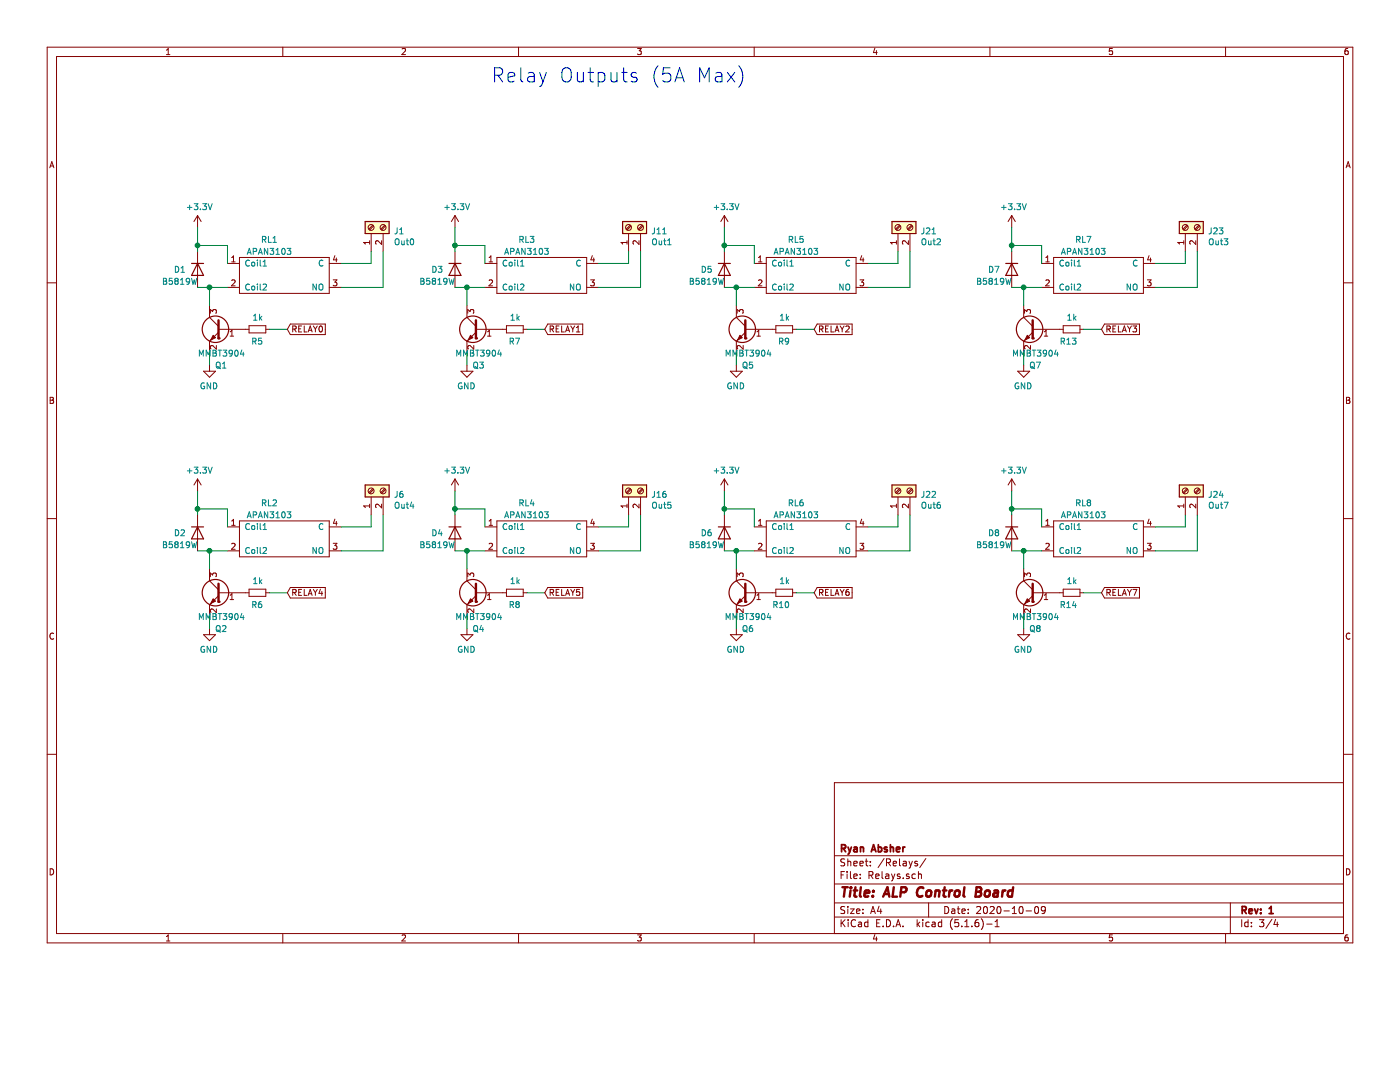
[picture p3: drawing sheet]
EESchema Schematic File Version 4
EELAYER 30 0
EELAYER END
$Descr A4 11693 8268
encoding utf-8
Sheet 3 4
Title "ALP Control Board"
Date "2020-10-09"
Rev "1"
Comp "Ryan Absher"
Comment1 ""
Comment2 ""
Comment3 ""
Comment4 ""
$EndDescr
$Comp
L Cave2-rescue:APAN3103-Footprints RL?
U 1 1
P 2150 2450
AR Path="/5F7621BF/5FE18904" Ref="RL?"  Part="1" 
AR Path="/5FE183FC/5FE18904" Ref="RL1"  Part="1" 
AR Path="/5FE18904" Ref="RL1"  Part="1" 
F 0 "RL1" H 2250 2900 50  0000 C CNN
F 1 "APAN3103" H 2250 2800 50  0000 C CNN
F 2 "Relay:APAN1303" H 2450 2450 50  0001 C CNN
F 3 "" H 2450 2450 50  0001 C CNN
F 4 "APAN3103" H 1050 1150 50  0001 C CNN "PN"
	1    2150 2450
	1    0    0    -1  
$EndComp
$Comp
L Device:Q_NPN_BEC Q?
U 1 1
P 1850 2750
AR Path="/5F7621BF/5FE1890B" Ref="Q?"  Part="1" 
AR Path="/5FE183FC/5FE1890B" Ref="Q1"  Part="1" 
F 0 "Q1" H 1800 2450 50  0000 L CNN
F 1 "MMBT3904" H 1650 2550 50  0000 L CNN
F 2 "Package_TO_SOT_SMD:SOT-23" H 2050 2850 50  0001 C CNN
F 3 "~" H 1850 2750 50  0001 C CNN
F 4 "C20526" H 1850 2750 50  0001 C CNN "LCSC Part #"
	1    1850 2750
	-1   0    0    -1  
$EndComp
$Comp
L Device:R_Small R?
U 1 1
P 2150 2750
AR Path="/5F7621BF/5FE18912" Ref="R?"  Part="1" 
AR Path="/5FE183FC/5FE18912" Ref="R5"  Part="1" 
F 0 "R5" V 2250 2700 50  0000 L CNN
F 1 "1k" V 2050 2700 50  0000 L CNN
F 2 "Resistor_SMD:R_0402_1005Metric" H 2150 2750 50  0001 C CNN
F 3 "~" H 2150 2750 50  0001 C CNN
F 4 "C11702" H 2150 2750 50  0001 C CNN "LCSC Part #"
	1    2150 2750
	0    -1   1    0   
$EndComp
$Comp
L power:GND #PWR?
U 1 1
P 1750 3050
AR Path="/5F7621BF/5FE18919" Ref="#PWR?"  Part="1" 
AR Path="/5FE183FC/5FE18919" Ref="#PWR0142"  Part="1" 
F 0 "#PWR0142" H 1750 2800 50  0001 C CNN
F 1 "GND" H 1755 2877 50  0000 C CNN
F 2 "" H 1750 3050 50  0001 C CNN
F 3 "" H 1750 3050 50  0001 C CNN
	1    1750 3050
	-1   0    0    -1  
$EndComp
Wire Wire Line
	1750 2950 1750 3050
$Comp
L power:+3.3V #PWR?
U 1 1
P 1650 1900
AR Path="/5F7621BF/5FE18920" Ref="#PWR?"  Part="1" 
AR Path="/5FE183FC/5FE18920" Ref="#PWR0143"  Part="1" 
F 0 "#PWR0143" H 1650 1750 50  0001 C CNN
F 1 "+3.3V" H 1665 2073 50  0000 C CNN
F 2 "" H 1650 1900 50  0001 C CNN
F 3 "" H 1650 1900 50  0001 C CNN
	1    1650 1900
	1    0    0    -1  
$EndComp
Text Notes 4100 700  0    118  ~ 0
Relay Outputs (5A Max)
$Comp
L Connector:Screw_Terminal_01x02 J?
U 1 1
P 3100 1900
AR Path="/5F7621BF/5FE18A5C" Ref="J?"  Part="1" 
AR Path="/5FE183FC/5FE18A5C" Ref="J1"  Part="1" 
F 0 "J1" V 3066 1712 50  0000 R CNN
F 1 "Out0" V 2975 1712 50  0000 R CNN
F 2 "TBL005A-500-02GY-2WT:CUI_TBL005A-500-02GY-2WT" H 3100 1900 50  0001 C CNN
F 3 "~" H 3100 1900 50  0001 C CNN
	1    3100 1900
	0    -1   -1   0   
$EndComp
$Comp
L Diode:1N4001 D?
U 1 1
P 1650 2250
AR Path="/5F7621BF/5FE18A95" Ref="D?"  Part="1" 
AR Path="/5FE183FC/5FE18A95" Ref="D1"  Part="1" 
F 0 "D1" V 1650 2050 50  0000 L CNN
F 1 "B5819W" V 1750 1950 50  0000 L CNN
F 2 "Diode_SMD:D_SOD-123" H 1650 2075 50  0001 C CNN
F 3 "http://www.vishay.com/docs/88503/1n4001.pdf" H 1650 2250 50  0001 C CNN
F 4 "C81598" V 1650 2250 50  0001 C CNN "LCSC PN"
F 5 "C8598" H 1650 2250 50  0001 C CNN "LCSC Part #"
	1    1650 2250
	0    1    1    0   
$EndComp
Wire Wire Line
	3100 2100 3100 2200
Wire Wire Line
	3100 2200 2850 2200
Wire Wire Line
	3200 2400 3200 2100
Wire Wire Line
	2850 2400 3200 2400
Wire Wire Line
	1650 1900 1650 2050
Wire Wire Line
	1650 2050 1900 2050
Wire Wire Line
	1900 2050 1900 2200
Connection ~ 1650 2050
Wire Wire Line
	1650 2050 1650 2100
Wire Wire Line
	1650 2400 1750 2400
Wire Wire Line
	1750 2550 1750 2400
Connection ~ 1750 2400
Wire Wire Line
	1750 2400 1900 2400
$Comp
L Cave2-rescue:APAN3103-Footprints RL?
U 1 1
P 4300 2450
AR Path="/5F7621BF/5FE5F4C6" Ref="RL?"  Part="1" 
AR Path="/5FE183FC/5FE5F4C6" Ref="RL3"  Part="1" 
AR Path="/5FE5F4C6" Ref="RL3"  Part="1" 
F 0 "RL3" H 4400 2900 50  0000 C CNN
F 1 "APAN3103" H 4400 2800 50  0000 C CNN
F 2 "Relay:APAN1303" H 4600 2450 50  0001 C CNN
F 3 "" H 4600 2450 50  0001 C CNN
F 4 "APAN3103" H 3200 1150 50  0001 C CNN "PN"
	1    4300 2450
	1    0    0    -1  
$EndComp
$Comp
L Device:Q_NPN_BEC Q?
U 1 1
P 4000 2750
AR Path="/5F7621BF/5FE5F4CC" Ref="Q?"  Part="1" 
AR Path="/5FE183FC/5FE5F4CC" Ref="Q3"  Part="1" 
F 0 "Q3" H 3950 2450 50  0000 L CNN
F 1 "MMBT3904" H 3800 2550 50  0000 L CNN
F 2 "Package_TO_SOT_SMD:SOT-23" H 4200 2850 50  0001 C CNN
F 3 "~" H 4000 2750 50  0001 C CNN
F 4 "C20526" H 4000 2750 50  0001 C CNN "LCSC Part #"
	1    4000 2750
	-1   0    0    -1  
$EndComp
$Comp
L Device:R_Small R?
U 1 1
P 4300 2750
AR Path="/5F7621BF/5FE5F4D2" Ref="R?"  Part="1" 
AR Path="/5FE183FC/5FE5F4D2" Ref="R7"  Part="1" 
F 0 "R7" V 4400 2700 50  0000 L CNN
F 1 "1k" V 4200 2700 50  0000 L CNN
F 2 "Resistor_SMD:R_0402_1005Metric" H 4300 2750 50  0001 C CNN
F 3 "~" H 4300 2750 50  0001 C CNN
F 4 "C11702" H 4300 2750 50  0001 C CNN "LCSC Part #"
	1    4300 2750
	0    -1   1    0   
$EndComp
$Comp
L power:GND #PWR?
U 1 1
P 3900 3050
AR Path="/5F7621BF/5FE5F4D8" Ref="#PWR?"  Part="1" 
AR Path="/5FE183FC/5FE5F4D8" Ref="#PWR0144"  Part="1" 
F 0 "#PWR0144" H 3900 2800 50  0001 C CNN
F 1 "GND" H 3905 2877 50  0000 C CNN
F 2 "" H 3900 3050 50  0001 C CNN
F 3 "" H 3900 3050 50  0001 C CNN
	1    3900 3050
	-1   0    0    -1  
$EndComp
Wire Wire Line
	3900 2950 3900 3050
$Comp
L power:+3.3V #PWR?
U 1 1
P 3800 1900
AR Path="/5F7621BF/5FE5F4DF" Ref="#PWR?"  Part="1" 
AR Path="/5FE183FC/5FE5F4DF" Ref="#PWR0145"  Part="1" 
F 0 "#PWR0145" H 3800 1750 50  0001 C CNN
F 1 "+3.3V" H 3815 2073 50  0000 C CNN
F 2 "" H 3800 1900 50  0001 C CNN
F 3 "" H 3800 1900 50  0001 C CNN
	1    3800 1900
	1    0    0    -1  
$EndComp
$Comp
L Connector:Screw_Terminal_01x02 J?
U 1 1
P 5250 1900
AR Path="/5F7621BF/5FE5F4E5" Ref="J?"  Part="1" 
AR Path="/5FE183FC/5FE5F4E5" Ref="J11"  Part="1" 
F 0 "J11" V 5216 1712 50  0000 R CNN
F 1 "Out1" V 5125 1712 50  0000 R CNN
F 2 "TBL005A-500-02GY-2WT:CUI_TBL005A-500-02GY-2WT" H 5250 1900 50  0001 C CNN
F 3 "~" H 5250 1900 50  0001 C CNN
	1    5250 1900
	0    -1   -1   0   
$EndComp
$Comp
L Diode:1N4001 D?
U 1 1
P 3800 2250
AR Path="/5F7621BF/5FE5F4EC" Ref="D?"  Part="1" 
AR Path="/5FE183FC/5FE5F4EC" Ref="D3"  Part="1" 
F 0 "D3" V 3800 2050 50  0000 L CNN
F 1 "B5819W" V 3900 1950 50  0000 L CNN
F 2 "Diode_SMD:D_SOD-123" H 3800 2075 50  0001 C CNN
F 3 "http://www.vishay.com/docs/88503/1n4001.pdf" H 3800 2250 50  0001 C CNN
F 4 "C81598" V 3800 2250 50  0001 C CNN "LCSC PN"
F 5 "C8598" H 3800 2250 50  0001 C CNN "LCSC Part #"
	1    3800 2250
	0    1    1    0   
$EndComp
Wire Wire Line
	5250 2100 5250 2200
Wire Wire Line
	5250 2200 5000 2200
Wire Wire Line
	5350 2400 5350 2100
Wire Wire Line
	5000 2400 5350 2400
Wire Wire Line
	3800 1900 3800 2050
Wire Wire Line
	3800 2050 4050 2050
Wire Wire Line
	4050 2050 4050 2200
Connection ~ 3800 2050
Wire Wire Line
	3800 2050 3800 2100
Wire Wire Line
	3800 2400 3900 2400
Wire Wire Line
	3900 2550 3900 2400
Connection ~ 3900 2400
Wire Wire Line
	3900 2400 4050 2400
$Comp
L Cave2-rescue:APAN3103-Footprints RL?
U 1 1
P 6550 2450
AR Path="/5F7621BF/5FE5F93A" Ref="RL?"  Part="1" 
AR Path="/5FE183FC/5FE5F93A" Ref="RL5"  Part="1" 
AR Path="/5FE5F93A" Ref="RL5"  Part="1" 
F 0 "RL5" H 6650 2900 50  0000 C CNN
F 1 "APAN3103" H 6650 2800 50  0000 C CNN
F 2 "Relay:APAN1303" H 6850 2450 50  0001 C CNN
F 3 "" H 6850 2450 50  0001 C CNN
F 4 "APAN3103" H 5450 1150 50  0001 C CNN "PN"
	1    6550 2450
	1    0    0    -1  
$EndComp
$Comp
L Device:Q_NPN_BEC Q?
U 1 1
P 6250 2750
AR Path="/5F7621BF/5FE5F941" Ref="Q?"  Part="1" 
AR Path="/5FE183FC/5FE5F941" Ref="Q5"  Part="1" 
F 0 "Q5" H 6200 2450 50  0000 L CNN
F 1 "MMBT3904" H 6050 2550 50  0000 L CNN
F 2 "Package_TO_SOT_SMD:SOT-23" H 6450 2850 50  0001 C CNN
F 3 "~" H 6250 2750 50  0001 C CNN
F 4 "C20526" H 6250 2750 50  0001 C CNN "LCSC Part #"
	1    6250 2750
	-1   0    0    -1  
$EndComp
$Comp
L Device:R_Small R?
U 1 1
P 6550 2750
AR Path="/5F7621BF/5FE5F948" Ref="R?"  Part="1" 
AR Path="/5FE183FC/5FE5F948" Ref="R9"  Part="1" 
F 0 "R9" V 6650 2700 50  0000 L CNN
F 1 "1k" V 6450 2700 50  0000 L CNN
F 2 "Resistor_SMD:R_0402_1005Metric" H 6550 2750 50  0001 C CNN
F 3 "~" H 6550 2750 50  0001 C CNN
F 4 "C11702" H 6550 2750 50  0001 C CNN "LCSC Part #"
	1    6550 2750
	0    -1   1    0   
$EndComp
$Comp
L power:GND #PWR?
U 1 1
P 6150 3050
AR Path="/5F7621BF/5FE5F94F" Ref="#PWR?"  Part="1" 
AR Path="/5FE183FC/5FE5F94F" Ref="#PWR0146"  Part="1" 
F 0 "#PWR0146" H 6150 2800 50  0001 C CNN
F 1 "GND" H 6155 2877 50  0000 C CNN
F 2 "" H 6150 3050 50  0001 C CNN
F 3 "" H 6150 3050 50  0001 C CNN
	1    6150 3050
	-1   0    0    -1  
$EndComp
Wire Wire Line
	6150 2950 6150 3050
$Comp
L power:+3.3V #PWR?
U 1 1
P 6050 1900
AR Path="/5F7621BF/5FE5F956" Ref="#PWR?"  Part="1" 
AR Path="/5FE183FC/5FE5F956" Ref="#PWR0147"  Part="1" 
F 0 "#PWR0147" H 6050 1750 50  0001 C CNN
F 1 "+3.3V" H 6065 2073 50  0000 C CNN
F 2 "" H 6050 1900 50  0001 C CNN
F 3 "" H 6050 1900 50  0001 C CNN
	1    6050 1900
	1    0    0    -1  
$EndComp
$Comp
L Connector:Screw_Terminal_01x02 J?
U 1 1
P 7500 1900
AR Path="/5F7621BF/5FE5F95C" Ref="J?"  Part="1" 
AR Path="/5FE183FC/5FE5F95C" Ref="J21"  Part="1" 
F 0 "J21" V 7466 1712 50  0000 R CNN
F 1 "Out2" V 7375 1712 50  0000 R CNN
F 2 "TBL005A-500-02GY-2WT:CUI_TBL005A-500-02GY-2WT" H 7500 1900 50  0001 C CNN
F 3 "~" H 7500 1900 50  0001 C CNN
	1    7500 1900
	0    -1   -1   0   
$EndComp
$Comp
L Diode:1N4001 D?
U 1 1
P 6050 2250
AR Path="/5F7621BF/5FE5F964" Ref="D?"  Part="1" 
AR Path="/5FE183FC/5FE5F964" Ref="D5"  Part="1" 
F 0 "D5" V 6050 2050 50  0000 L CNN
F 1 "B5819W" V 6150 1950 50  0000 L CNN
F 2 "Diode_SMD:D_SOD-123" H 6050 2075 50  0001 C CNN
F 3 "http://www.vishay.com/docs/88503/1n4001.pdf" H 6050 2250 50  0001 C CNN
F 4 "C81598" V 6050 2250 50  0001 C CNN "LCSC PN"
F 5 "C8598" H 6050 2250 50  0001 C CNN "LCSC Part #"
	1    6050 2250
	0    1    1    0   
$EndComp
Wire Wire Line
	7500 2100 7500 2200
Wire Wire Line
	7500 2200 7250 2200
Wire Wire Line
	7600 2400 7600 2100
Wire Wire Line
	7250 2400 7600 2400
Wire Wire Line
	6050 1900 6050 2050
Wire Wire Line
	6050 2050 6300 2050
Wire Wire Line
	6300 2050 6300 2200
Connection ~ 6050 2050
Wire Wire Line
	6050 2050 6050 2100
Wire Wire Line
	6050 2400 6150 2400
Wire Wire Line
	6150 2550 6150 2400
Connection ~ 6150 2400
Wire Wire Line
	6150 2400 6300 2400
$Comp
L Cave2-rescue:APAN3103-Footprints RL?
U 1 1
P 8950 2450
AR Path="/5F7621BF/5FE60605" Ref="RL?"  Part="1" 
AR Path="/5FE183FC/5FE60605" Ref="RL7"  Part="1" 
AR Path="/5FE60605" Ref="RL7"  Part="1" 
F 0 "RL7" H 9050 2900 50  0000 C CNN
F 1 "APAN3103" H 9050 2800 50  0000 C CNN
F 2 "Relay:APAN1303" H 9250 2450 50  0001 C CNN
F 3 "" H 9250 2450 50  0001 C CNN
F 4 "APAN3103" H 7850 1150 50  0001 C CNN "PN"
	1    8950 2450
	1    0    0    -1  
$EndComp
$Comp
L Device:Q_NPN_BEC Q?
U 1 1
P 8650 2750
AR Path="/5F7621BF/5FE6060C" Ref="Q?"  Part="1" 
AR Path="/5FE183FC/5FE6060C" Ref="Q7"  Part="1" 
F 0 "Q7" H 8600 2450 50  0000 L CNN
F 1 "MMBT3904" H 8450 2550 50  0000 L CNN
F 2 "Package_TO_SOT_SMD:SOT-23" H 8850 2850 50  0001 C CNN
F 3 "~" H 8650 2750 50  0001 C CNN
F 4 "C20526" H 8650 2750 50  0001 C CNN "LCSC Part #"
	1    8650 2750
	-1   0    0    -1  
$EndComp
$Comp
L Device:R_Small R?
U 1 1
P 8950 2750
AR Path="/5F7621BF/5FE60613" Ref="R?"  Part="1" 
AR Path="/5FE183FC/5FE60613" Ref="R13"  Part="1" 
F 0 "R13" V 9050 2700 50  0000 L CNN
F 1 "1k" V 8850 2700 50  0000 L CNN
F 2 "Resistor_SMD:R_0402_1005Metric" H 8950 2750 50  0001 C CNN
F 3 "~" H 8950 2750 50  0001 C CNN
F 4 "C11702" H 8950 2750 50  0001 C CNN "LCSC Part #"
	1    8950 2750
	0    -1   1    0   
$EndComp
$Comp
L power:GND #PWR?
U 1 1
P 8550 3050
AR Path="/5F7621BF/5FE6061A" Ref="#PWR?"  Part="1" 
AR Path="/5FE183FC/5FE6061A" Ref="#PWR0148"  Part="1" 
F 0 "#PWR0148" H 8550 2800 50  0001 C CNN
F 1 "GND" H 8555 2877 50  0000 C CNN
F 2 "" H 8550 3050 50  0001 C CNN
F 3 "" H 8550 3050 50  0001 C CNN
	1    8550 3050
	-1   0    0    -1  
$EndComp
Wire Wire Line
	8550 2950 8550 3050
$Comp
L power:+3.3V #PWR?
U 1 1
P 8450 1900
AR Path="/5F7621BF/5FE60621" Ref="#PWR?"  Part="1" 
AR Path="/5FE183FC/5FE60621" Ref="#PWR0149"  Part="1" 
F 0 "#PWR0149" H 8450 1750 50  0001 C CNN
F 1 "+3.3V" H 8465 2073 50  0000 C CNN
F 2 "" H 8450 1900 50  0001 C CNN
F 3 "" H 8450 1900 50  0001 C CNN
	1    8450 1900
	1    0    0    -1  
$EndComp
$Comp
L Connector:Screw_Terminal_01x02 J?
U 1 1
P 9900 1900
AR Path="/5F7621BF/5FE60627" Ref="J?"  Part="1" 
AR Path="/5FE183FC/5FE60627" Ref="J23"  Part="1" 
F 0 "J23" V 9866 1712 50  0000 R CNN
F 1 "Out3" V 9775 1712 50  0000 R CNN
F 2 "TBL005A-500-02GY-2WT:CUI_TBL005A-500-02GY-2WT" H 9900 1900 50  0001 C CNN
F 3 "~" H 9900 1900 50  0001 C CNN
	1    9900 1900
	0    -1   -1   0   
$EndComp
$Comp
L Diode:1N4001 D?
U 1 1
P 8450 2250
AR Path="/5F7621BF/5FE6062F" Ref="D?"  Part="1" 
AR Path="/5FE183FC/5FE6062F" Ref="D7"  Part="1" 
F 0 "D7" V 8450 2050 50  0000 L CNN
F 1 "B5819W" V 8550 1950 50  0000 L CNN
F 2 "Diode_SMD:D_SOD-123" H 8450 2075 50  0001 C CNN
F 3 "http://www.vishay.com/docs/88503/1n4001.pdf" H 8450 2250 50  0001 C CNN
F 4 "C81598" V 8450 2250 50  0001 C CNN "LCSC PN"
F 5 "C8598" H 8450 2250 50  0001 C CNN "LCSC Part #"
	1    8450 2250
	0    1    1    0   
$EndComp
Wire Wire Line
	9900 2100 9900 2200
Wire Wire Line
	9900 2200 9650 2200
Wire Wire Line
	10000 2400 10000 2100
Wire Wire Line
	9650 2400 10000 2400
Wire Wire Line
	8450 1900 8450 2050
Wire Wire Line
	8450 2050 8700 2050
Wire Wire Line
	8700 2050 8700 2200
Connection ~ 8450 2050
Wire Wire Line
	8450 2050 8450 2100
Wire Wire Line
	8450 2400 8550 2400
Wire Wire Line
	8550 2550 8550 2400
Connection ~ 8550 2400
Wire Wire Line
	8550 2400 8700 2400
$Comp
L Cave2-rescue:APAN3103-Footprints RL?
U 1 1
P 2150 4650
AR Path="/5F7621BF/5FE6129A" Ref="RL?"  Part="1" 
AR Path="/5FE183FC/5FE6129A" Ref="RL2"  Part="1" 
AR Path="/5FE6129A" Ref="RL2"  Part="1" 
F 0 "RL2" H 2250 5100 50  0000 C CNN
F 1 "APAN3103" H 2250 5000 50  0000 C CNN
F 2 "Relay:APAN1303" H 2450 4650 50  0001 C CNN
F 3 "" H 2450 4650 50  0001 C CNN
F 4 "APAN3103" H 1050 3350 50  0001 C CNN "PN"
	1    2150 4650
	1    0    0    -1  
$EndComp
$Comp
L Device:Q_NPN_BEC Q?
U 1 1
P 1850 4950
AR Path="/5F7621BF/5FE612A0" Ref="Q?"  Part="1" 
AR Path="/5FE183FC/5FE612A0" Ref="Q2"  Part="1" 
F 0 "Q2" H 1800 4650 50  0000 L CNN
F 1 "MMBT3904" H 1650 4750 50  0000 L CNN
F 2 "Package_TO_SOT_SMD:SOT-23" H 2050 5050 50  0001 C CNN
F 3 "~" H 1850 4950 50  0001 C CNN
F 4 "C20526" H 1850 4950 50  0001 C CNN "LCSC Part #"
	1    1850 4950
	-1   0    0    -1  
$EndComp
$Comp
L Device:R_Small R?
U 1 1
P 2150 4950
AR Path="/5F7621BF/5FE612A6" Ref="R?"  Part="1" 
AR Path="/5FE183FC/5FE612A6" Ref="R6"  Part="1" 
F 0 "R6" V 2250 4900 50  0000 L CNN
F 1 "1k" V 2050 4900 50  0000 L CNN
F 2 "Resistor_SMD:R_0402_1005Metric" H 2150 4950 50  0001 C CNN
F 3 "~" H 2150 4950 50  0001 C CNN
F 4 "C11702" H 2150 4950 50  0001 C CNN "LCSC Part #"
	1    2150 4950
	0    -1   1    0   
$EndComp
$Comp
L power:GND #PWR?
U 1 1
P 1750 5250
AR Path="/5F7621BF/5FE612AC" Ref="#PWR?"  Part="1" 
AR Path="/5FE183FC/5FE612AC" Ref="#PWR0150"  Part="1" 
F 0 "#PWR0150" H 1750 5000 50  0001 C CNN
F 1 "GND" H 1755 5077 50  0000 C CNN
F 2 "" H 1750 5250 50  0001 C CNN
F 3 "" H 1750 5250 50  0001 C CNN
	1    1750 5250
	-1   0    0    -1  
$EndComp
Wire Wire Line
	1750 5150 1750 5250
$Comp
L power:+3.3V #PWR?
U 1 1
P 1650 4100
AR Path="/5F7621BF/5FE612B3" Ref="#PWR?"  Part="1" 
AR Path="/5FE183FC/5FE612B3" Ref="#PWR0151"  Part="1" 
F 0 "#PWR0151" H 1650 3950 50  0001 C CNN
F 1 "+3.3V" H 1665 4273 50  0000 C CNN
F 2 "" H 1650 4100 50  0001 C CNN
F 3 "" H 1650 4100 50  0001 C CNN
	1    1650 4100
	1    0    0    -1  
$EndComp
$Comp
L Connector:Screw_Terminal_01x02 J?
U 1 1
P 3100 4100
AR Path="/5F7621BF/5FE612B9" Ref="J?"  Part="1" 
AR Path="/5FE183FC/5FE612B9" Ref="J6"  Part="1" 
F 0 "J6" V 3066 3912 50  0000 R CNN
F 1 "Out4" V 2975 3912 50  0000 R CNN
F 2 "TBL005A-500-02GY-2WT:CUI_TBL005A-500-02GY-2WT" H 3100 4100 50  0001 C CNN
F 3 "~" H 3100 4100 50  0001 C CNN
	1    3100 4100
	0    -1   -1   0   
$EndComp
$Comp
L Diode:1N4001 D?
U 1 1
P 1650 4450
AR Path="/5F7621BF/5FE612C0" Ref="D?"  Part="1" 
AR Path="/5FE183FC/5FE612C0" Ref="D2"  Part="1" 
F 0 "D2" V 1650 4250 50  0000 L CNN
F 1 "B5819W" V 1750 4150 50  0000 L CNN
F 2 "Diode_SMD:D_SOD-123" H 1650 4275 50  0001 C CNN
F 3 "http://www.vishay.com/docs/88503/1n4001.pdf" H 1650 4450 50  0001 C CNN
F 4 "C81598" V 1650 4450 50  0001 C CNN "LCSC PN"
F 5 "C8598" H 1650 4450 50  0001 C CNN "LCSC Part #"
	1    1650 4450
	0    1    1    0   
$EndComp
Wire Wire Line
	3100 4300 3100 4400
Wire Wire Line
	3100 4400 2850 4400
Wire Wire Line
	3200 4600 3200 4300
Wire Wire Line
	2850 4600 3200 4600
Wire Wire Line
	1650 4100 1650 4250
Wire Wire Line
	1650 4250 1900 4250
Wire Wire Line
	1900 4250 1900 4400
Connection ~ 1650 4250
Wire Wire Line
	1650 4250 1650 4300
Wire Wire Line
	1650 4600 1750 4600
Wire Wire Line
	1750 4750 1750 4600
Connection ~ 1750 4600
Wire Wire Line
	1750 4600 1900 4600
$Comp
L Cave2-rescue:APAN3103-Footprints RL?
U 1 1
P 4300 4650
AR Path="/5F7621BF/5FE612D6" Ref="RL?"  Part="1" 
AR Path="/5FE183FC/5FE612D6" Ref="RL4"  Part="1" 
AR Path="/5FE612D6" Ref="RL4"  Part="1" 
F 0 "RL4" H 4400 5100 50  0000 C CNN
F 1 "APAN3103" H 4400 5000 50  0000 C CNN
F 2 "Relay:APAN1303" H 4600 4650 50  0001 C CNN
F 3 "" H 4600 4650 50  0001 C CNN
F 4 "APAN3103" H 3200 3350 50  0001 C CNN "PN"
	1    4300 4650
	1    0    0    -1  
$EndComp
$Comp
L Device:Q_NPN_BEC Q?
U 1 1
P 4000 4950
AR Path="/5F7621BF/5FE612DC" Ref="Q?"  Part="1" 
AR Path="/5FE183FC/5FE612DC" Ref="Q4"  Part="1" 
F 0 "Q4" H 3950 4650 50  0000 L CNN
F 1 "MMBT3904" H 3800 4750 50  0000 L CNN
F 2 "Package_TO_SOT_SMD:SOT-23" H 4200 5050 50  0001 C CNN
F 3 "~" H 4000 4950 50  0001 C CNN
F 4 "C20526" H 4000 4950 50  0001 C CNN "LCSC Part #"
	1    4000 4950
	-1   0    0    -1  
$EndComp
$Comp
L Device:R_Small R?
U 1 1
P 4300 4950
AR Path="/5F7621BF/5FE612E2" Ref="R?"  Part="1" 
AR Path="/5FE183FC/5FE612E2" Ref="R8"  Part="1" 
F 0 "R8" V 4400 4900 50  0000 L CNN
F 1 "1k" V 4200 4900 50  0000 L CNN
F 2 "Resistor_SMD:R_0402_1005Metric" H 4300 4950 50  0001 C CNN
F 3 "~" H 4300 4950 50  0001 C CNN
F 4 "C11702" H 4300 4950 50  0001 C CNN "LCSC Part #"
	1    4300 4950
	0    -1   1    0   
$EndComp
$Comp
L power:GND #PWR?
U 1 1
P 3900 5250
AR Path="/5F7621BF/5FE612E8" Ref="#PWR?"  Part="1" 
AR Path="/5FE183FC/5FE612E8" Ref="#PWR0152"  Part="1" 
F 0 "#PWR0152" H 3900 5000 50  0001 C CNN
F 1 "GND" H 3905 5077 50  0000 C CNN
F 2 "" H 3900 5250 50  0001 C CNN
F 3 "" H 3900 5250 50  0001 C CNN
	1    3900 5250
	-1   0    0    -1  
$EndComp
Wire Wire Line
	3900 5150 3900 5250
$Comp
L power:+3.3V #PWR?
U 1 1
P 3800 4100
AR Path="/5F7621BF/5FE612EF" Ref="#PWR?"  Part="1" 
AR Path="/5FE183FC/5FE612EF" Ref="#PWR0153"  Part="1" 
F 0 "#PWR0153" H 3800 3950 50  0001 C CNN
F 1 "+3.3V" H 3815 4273 50  0000 C CNN
F 2 "" H 3800 4100 50  0001 C CNN
F 3 "" H 3800 4100 50  0001 C CNN
	1    3800 4100
	1    0    0    -1  
$EndComp
$Comp
L Connector:Screw_Terminal_01x02 J?
U 1 1
P 5250 4100
AR Path="/5F7621BF/5FE612F5" Ref="J?"  Part="1" 
AR Path="/5FE183FC/5FE612F5" Ref="J16"  Part="1" 
F 0 "J16" V 5216 3912 50  0000 R CNN
F 1 "Out5" V 5125 3912 50  0000 R CNN
F 2 "TBL005A-500-02GY-2WT:CUI_TBL005A-500-02GY-2WT" H 5250 4100 50  0001 C CNN
F 3 "~" H 5250 4100 50  0001 C CNN
	1    5250 4100
	0    -1   -1   0   
$EndComp
$Comp
L Diode:1N4001 D?
U 1 1
P 3800 4450
AR Path="/5F7621BF/5FE612FC" Ref="D?"  Part="1" 
AR Path="/5FE183FC/5FE612FC" Ref="D4"  Part="1" 
F 0 "D4" V 3800 4250 50  0000 L CNN
F 1 "B5819W" V 3900 4150 50  0000 L CNN
F 2 "Diode_SMD:D_SOD-123" H 3800 4275 50  0001 C CNN
F 3 "http://www.vishay.com/docs/88503/1n4001.pdf" H 3800 4450 50  0001 C CNN
F 4 "C81598" V 3800 4450 50  0001 C CNN "LCSC PN"
F 5 "C8598" H 3800 4450 50  0001 C CNN "LCSC Part #"
	1    3800 4450
	0    1    1    0   
$EndComp
Wire Wire Line
	5250 4300 5250 4400
Wire Wire Line
	5250 4400 5000 4400
Wire Wire Line
	5350 4600 5350 4300
Wire Wire Line
	5000 4600 5350 4600
Wire Wire Line
	3800 4100 3800 4250
Wire Wire Line
	3800 4250 4050 4250
Wire Wire Line
	4050 4250 4050 4400
Connection ~ 3800 4250
Wire Wire Line
	3800 4250 3800 4300
Wire Wire Line
	3800 4600 3900 4600
Wire Wire Line
	3900 4750 3900 4600
Connection ~ 3900 4600
Wire Wire Line
	3900 4600 4050 4600
$Comp
L Cave2-rescue:APAN3103-Footprints RL?
U 1 1
P 6550 4650
AR Path="/5F7621BF/5FE61312" Ref="RL?"  Part="1" 
AR Path="/5FE183FC/5FE61312" Ref="RL6"  Part="1" 
AR Path="/5FE61312" Ref="RL6"  Part="1" 
F 0 "RL6" H 6650 5100 50  0000 C CNN
F 1 "APAN3103" H 6650 5000 50  0000 C CNN
F 2 "Relay:APAN1303" H 6850 4650 50  0001 C CNN
F 3 "" H 6850 4650 50  0001 C CNN
F 4 "APAN3103" H 5450 3350 50  0001 C CNN "PN"
	1    6550 4650
	1    0    0    -1  
$EndComp
$Comp
L Device:Q_NPN_BEC Q?
U 1 1
P 6250 4950
AR Path="/5F7621BF/5FE61318" Ref="Q?"  Part="1" 
AR Path="/5FE183FC/5FE61318" Ref="Q6"  Part="1" 
F 0 "Q6" H 6200 4650 50  0000 L CNN
F 1 "MMBT3904" H 6050 4750 50  0000 L CNN
F 2 "Package_TO_SOT_SMD:SOT-23" H 6450 5050 50  0001 C CNN
F 3 "~" H 6250 4950 50  0001 C CNN
F 4 "C20526" H 6250 4950 50  0001 C CNN "LCSC Part #"
	1    6250 4950
	-1   0    0    -1  
$EndComp
$Comp
L Device:R_Small R?
U 1 1
P 6550 4950
AR Path="/5F7621BF/5FE6131E" Ref="R?"  Part="1" 
AR Path="/5FE183FC/5FE6131E" Ref="R10"  Part="1" 
F 0 "R10" V 6650 4900 50  0000 L CNN
F 1 "1k" V 6450 4900 50  0000 L CNN
F 2 "Resistor_SMD:R_0402_1005Metric" H 6550 4950 50  0001 C CNN
F 3 "~" H 6550 4950 50  0001 C CNN
F 4 "C11702" H 6550 4950 50  0001 C CNN "LCSC Part #"
	1    6550 4950
	0    -1   1    0   
$EndComp
$Comp
L power:GND #PWR?
U 1 1
P 6150 5250
AR Path="/5F7621BF/5FE61324" Ref="#PWR?"  Part="1" 
AR Path="/5FE183FC/5FE61324" Ref="#PWR0154"  Part="1" 
F 0 "#PWR0154" H 6150 5000 50  0001 C CNN
F 1 "GND" H 6155 5077 50  0000 C CNN
F 2 "" H 6150 5250 50  0001 C CNN
F 3 "" H 6150 5250 50  0001 C CNN
	1    6150 5250
	-1   0    0    -1  
$EndComp
Wire Wire Line
	6150 5150 6150 5250
$Comp
L power:+3.3V #PWR?
U 1 1
P 6050 4100
AR Path="/5F7621BF/5FE6132B" Ref="#PWR?"  Part="1" 
AR Path="/5FE183FC/5FE6132B" Ref="#PWR0155"  Part="1" 
F 0 "#PWR0155" H 6050 3950 50  0001 C CNN
F 1 "+3.3V" H 6065 4273 50  0000 C CNN
F 2 "" H 6050 4100 50  0001 C CNN
F 3 "" H 6050 4100 50  0001 C CNN
	1    6050 4100
	1    0    0    -1  
$EndComp
$Comp
L Connector:Screw_Terminal_01x02 J?
U 1 1
P 7500 4100
AR Path="/5F7621BF/5FE61331" Ref="J?"  Part="1" 
AR Path="/5FE183FC/5FE61331" Ref="J22"  Part="1" 
F 0 "J22" V 7466 3912 50  0000 R CNN
F 1 "Out6" V 7375 3912 50  0000 R CNN
F 2 "TBL005A-500-02GY-2WT:CUI_TBL005A-500-02GY-2WT" H 7500 4100 50  0001 C CNN
F 3 "~" H 7500 4100 50  0001 C CNN
	1    7500 4100
	0    -1   -1   0   
$EndComp
$Comp
L Diode:1N4001 D?
U 1 1
P 6050 4450
AR Path="/5F7621BF/5FE61338" Ref="D?"  Part="1" 
AR Path="/5FE183FC/5FE61338" Ref="D6"  Part="1" 
F 0 "D6" V 6050 4250 50  0000 L CNN
F 1 "B5819W" V 6150 4150 50  0000 L CNN
F 2 "Diode_SMD:D_SOD-123" H 6050 4275 50  0001 C CNN
F 3 "http://www.vishay.com/docs/88503/1n4001.pdf" H 6050 4450 50  0001 C CNN
F 4 "C81598" V 6050 4450 50  0001 C CNN "LCSC PN"
F 5 "C8598" H 6050 4450 50  0001 C CNN "LCSC Part #"
	1    6050 4450
	0    1    1    0   
$EndComp
Wire Wire Line
	7500 4300 7500 4400
Wire Wire Line
	7500 4400 7250 4400
Wire Wire Line
	7600 4600 7600 4300
Wire Wire Line
	7250 4600 7600 4600
Wire Wire Line
	6050 4100 6050 4250
Wire Wire Line
	6050 4250 6300 4250
Wire Wire Line
	6300 4250 6300 4400
Connection ~ 6050 4250
Wire Wire Line
	6050 4250 6050 4300
Wire Wire Line
	6050 4600 6150 4600
Wire Wire Line
	6150 4750 6150 4600
Connection ~ 6150 4600
Wire Wire Line
	6150 4600 6300 4600
$Comp
L Cave2-rescue:APAN3103-Footprints RL?
U 1 1
P 8950 4650
AR Path="/5F7621BF/5FE6134F" Ref="RL?"  Part="1" 
AR Path="/5FE183FC/5FE6134F" Ref="RL8"  Part="1" 
AR Path="/5FE6134F" Ref="RL8"  Part="1" 
F 0 "RL8" H 9050 5100 50  0000 C CNN
F 1 "APAN3103" H 9050 5000 50  0000 C CNN
F 2 "Relay:APAN1303" H 9250 4650 50  0001 C CNN
F 3 "" H 9250 4650 50  0001 C CNN
F 4 "APAN3103" H 7850 3350 50  0001 C CNN "PN"
	1    8950 4650
	1    0    0    -1  
$EndComp
$Comp
L Device:Q_NPN_BEC Q?
U 1 1
P 8650 4950
AR Path="/5F7621BF/5FE61355" Ref="Q?"  Part="1" 
AR Path="/5FE183FC/5FE61355" Ref="Q8"  Part="1" 
F 0 "Q8" H 8600 4650 50  0000 L CNN
F 1 "MMBT3904" H 8450 4750 50  0000 L CNN
F 2 "Package_TO_SOT_SMD:SOT-23" H 8850 5050 50  0001 C CNN
F 3 "~" H 8650 4950 50  0001 C CNN
F 4 "C20526" H 8650 4950 50  0001 C CNN "LCSC Part #"
	1    8650 4950
	-1   0    0    -1  
$EndComp
$Comp
L Device:R_Small R?
U 1 1
P 8950 4950
AR Path="/5F7621BF/5FE6135B" Ref="R?"  Part="1" 
AR Path="/5FE183FC/5FE6135B" Ref="R14"  Part="1" 
F 0 "R14" V 9050 4900 50  0000 L CNN
F 1 "1k" V 8850 4900 50  0000 L CNN
F 2 "Resistor_SMD:R_0402_1005Metric" H 8950 4950 50  0001 C CNN
F 3 "~" H 8950 4950 50  0001 C CNN
F 4 "C11702" H 8950 4950 50  0001 C CNN "LCSC Part #"
	1    8950 4950
	0    -1   1    0   
$EndComp
$Comp
L power:GND #PWR?
U 1 1
P 8550 5250
AR Path="/5F7621BF/5FE61361" Ref="#PWR?"  Part="1" 
AR Path="/5FE183FC/5FE61361" Ref="#PWR0156"  Part="1" 
F 0 "#PWR0156" H 8550 5000 50  0001 C CNN
F 1 "GND" H 8555 5077 50  0000 C CNN
F 2 "" H 8550 5250 50  0001 C CNN
F 3 "" H 8550 5250 50  0001 C CNN
	1    8550 5250
	-1   0    0    -1  
$EndComp
Wire Wire Line
	8550 5150 8550 5250
$Comp
L power:+3.3V #PWR?
U 1 1
P 8450 4100
AR Path="/5F7621BF/5FE61368" Ref="#PWR?"  Part="1" 
AR Path="/5FE183FC/5FE61368" Ref="#PWR0157"  Part="1" 
F 0 "#PWR0157" H 8450 3950 50  0001 C CNN
F 1 "+3.3V" H 8465 4273 50  0000 C CNN
F 2 "" H 8450 4100 50  0001 C CNN
F 3 "" H 8450 4100 50  0001 C CNN
	1    8450 4100
	1    0    0    -1  
$EndComp
$Comp
L Connector:Screw_Terminal_01x02 J?
U 1 1
P 9900 4100
AR Path="/5F7621BF/5FE6136E" Ref="J?"  Part="1" 
AR Path="/5FE183FC/5FE6136E" Ref="J24"  Part="1" 
F 0 "J24" V 9866 3912 50  0000 R CNN
F 1 "Out7" V 9775 3912 50  0000 R CNN
F 2 "TBL005A-500-02GY-2WT:CUI_TBL005A-500-02GY-2WT" H 9900 4100 50  0001 C CNN
F 3 "~" H 9900 4100 50  0001 C CNN
	1    9900 4100
	0    -1   -1   0   
$EndComp
$Comp
L Diode:1N4001 D?
U 1 1
P 8450 4450
AR Path="/5F7621BF/5FE61375" Ref="D?"  Part="1" 
AR Path="/5FE183FC/5FE61375" Ref="D8"  Part="1" 
F 0 "D8" V 8450 4250 50  0000 L CNN
F 1 "B5819W" V 8550 4150 50  0000 L CNN
F 2 "Diode_SMD:D_SOD-123" H 8450 4275 50  0001 C CNN
F 3 "http://www.vishay.com/docs/88503/1n4001.pdf" H 8450 4450 50  0001 C CNN
F 4 "C81598" V 8450 4450 50  0001 C CNN "LCSC PN"
F 5 "C8598" H 8450 4450 50  0001 C CNN "LCSC Part #"
	1    8450 4450
	0    1    1    0   
$EndComp
Wire Wire Line
	9900 4300 9900 4400
Wire Wire Line
	9900 4400 9650 4400
Wire Wire Line
	10000 4600 10000 4300
Wire Wire Line
	9650 4600 10000 4600
Wire Wire Line
	8450 4100 8450 4250
Wire Wire Line
	8450 4250 8700 4250
Wire Wire Line
	8700 4250 8700 4400
Connection ~ 8450 4250
Wire Wire Line
	8450 4250 8450 4300
Wire Wire Line
	8450 4600 8550 4600
Wire Wire Line
	8550 4750 8550 4600
Connection ~ 8550 4600
Wire Wire Line
	8550 4600 8700 4600
Wire Wire Line
	9200 4950 9050 4950
Wire Wire Line
	6800 4950 6650 4950
Wire Wire Line
	4550 4950 4400 4950
Wire Wire Line
	2400 4950 2250 4950
Wire Wire Line
	2400 2750 2250 2750
Wire Wire Line
	4400 2750 4550 2750
Wire Wire Line
	6650 2750 6800 2750
Wire Wire Line
	9050 2750 9200 2750
Text GLabel 2400 2750 2    50   Input ~ 0
RELAY0
Text GLabel 4550 2750 2    50   Input ~ 0
RELAY1
Text GLabel 6800 2750 2    50   Input ~ 0
RELAY2
Text GLabel 9200 2750 2    50   Input ~ 0
RELAY3
Text GLabel 2400 4950 2    50   Input ~ 0
RELAY4
Text GLabel 4550 4950 2    50   Input ~ 0
RELAY5
Text GLabel 6800 4950 2    50   Input ~ 0
RELAY6
Text GLabel 9200 4950 2    50   Input ~ 0
RELAY7
$EndSCHEMATC
